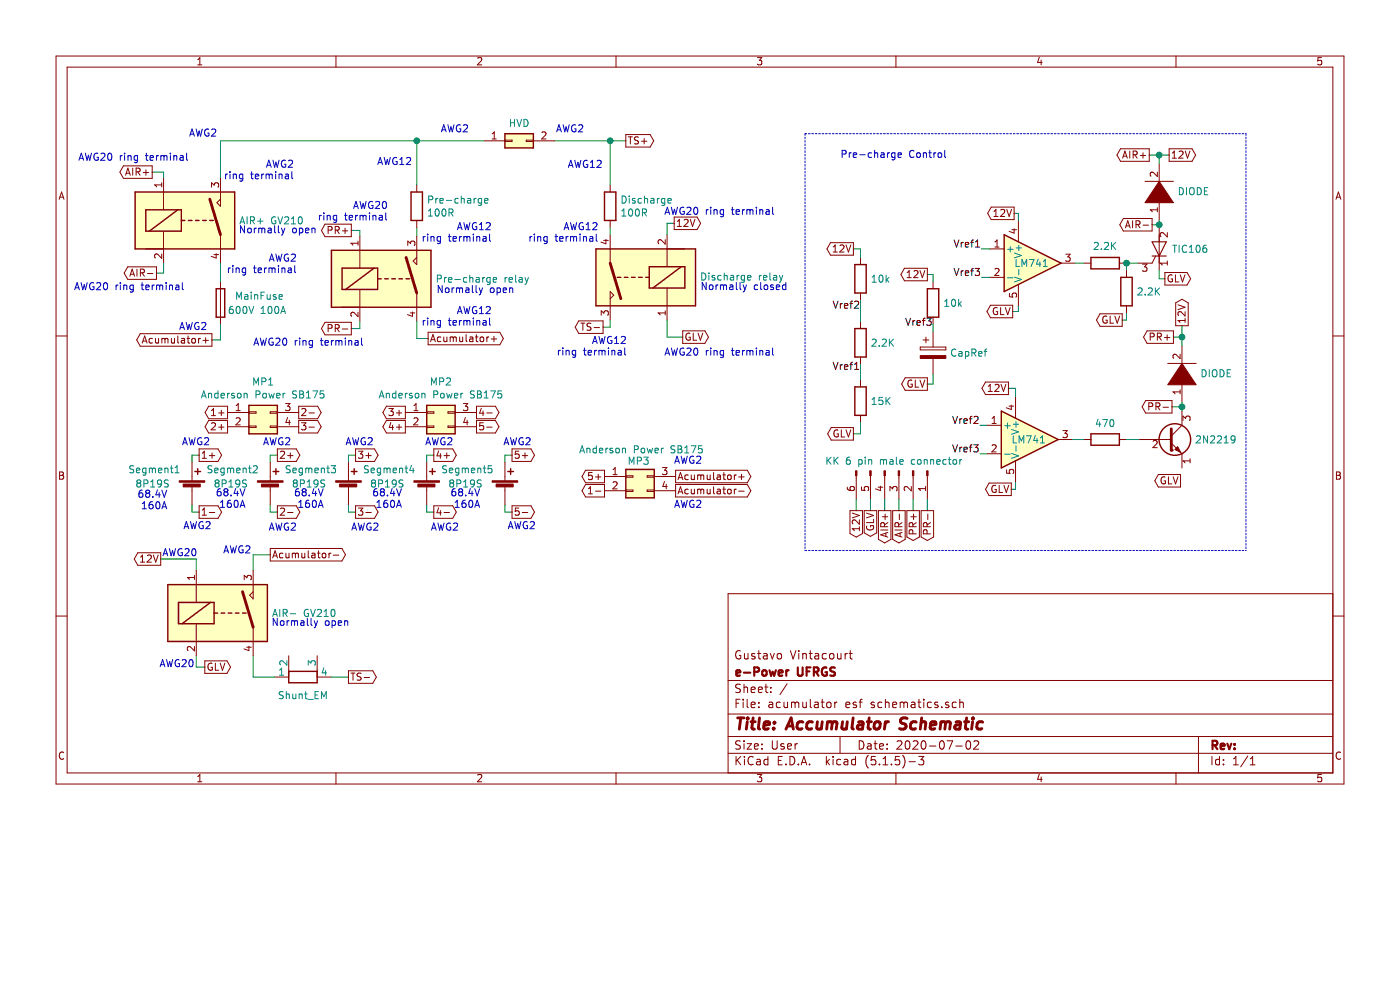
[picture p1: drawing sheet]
EESchema Schematic File Version 4
EELAYER 30 0
EELAYER END
$Descr User 9843 5906
encoding utf-8
Sheet 1 1
Title "Accumulator Schematic"
Date "2020-07-02"
Rev ""
Comp "e-Power UFRGS"
Comment1 "Gustavo Vintacourt"
Comment2 ""
Comment3 ""
Comment4 ""
$EndDescr
$Comp
L Device:R Pre-charge
U 1 1
P 2930 1450
F 0 "Pre-charge" H 3000 1496 50  0000 L CNN
F 1 "100R" H 3000 1405 50  0000 L CNN
F 2 "" V 2860 1450 50  0001 C CNN
F 3 "~" H 2930 1450 50  0001 C CNN
	1    2930 1450
	1    0    0    -1  
$EndComp
$Comp
L Device:R Discharge
U 1 1
P 4290 1450
F 0 "Discharge" H 4360 1496 50  0000 L CNN
F 1 "100R" H 4360 1405 50  0000 L CNN
F 2 "" V 4220 1450 50  0001 C CNN
F 3 "~" H 4290 1450 50  0001 C CNN
	1    4290 1450
	1    0    0    -1  
$EndComp
$Comp
L AIR:AIR K?
U 1 1
P 1350 1550
F 0 "K?" H 1680 1596 50  0001 L CNN
F 1 "AIR+ GV210" H 1680 1550 50  0000 L CNN
F 2 "Relay_THT:Relay_StandexMeder_DIP_LowProfile" H 1700 1500 50  0001 L CNN
F 3 "https://standexelectronics.com/wp-content/uploads/datasheet_reed_relay_DIP.pdf" H 1350 1550 50  0001 C CNN
	1    1350 1550
	1    0    0    -1  
$EndComp
$Comp
L AIR:AIR K?
U 1 1
P 1580 4310
F 0 "K?" H 1910 4356 50  0001 L CNN
F 1 "AIR- GV210" H 1910 4310 50  0000 L CNN
F 2 "Relay_THT:Relay_StandexMeder_DIP_LowProfile" H 1930 4260 50  0001 L CNN
F 3 "https://standexelectronics.com/wp-content/uploads/datasheet_reed_relay_DIP.pdf" H 1580 4310 50  0001 C CNN
	1    1580 4310
	1    0    0    -1  
$EndComp
$Comp
L Device:R_Shunt R?
U 1 1
P 2130 4760
F 0 "R?" V 1997 4760 50  0001 C CNN
F 1 "Shunt_EM" V 1997 4760 50  0000 C CNN
F 2 "" V 2060 4760 50  0001 C CNN
F 3 "~" H 2130 4760 50  0001 C CNN
	1    2130 4760
	0    -1   -1   0   
$EndComp
$Comp
L Device:Battery_Cell Segment1
U 1 1
P 1350 3450
F 0 "Segment1" H 900 3600 50  0000 L CNN
F 1 "8P19S" H 950 3500 50  0000 L CNN
F 2 "" V 1350 3510 50  0001 C CNN
F 3 "~" V 1350 3510 50  0001 C CNN
	1    1350 3450
	1    0    0    -1  
$EndComp
$Comp
L AIR:AIR K?
U 1 1
P 2730 1960
F 0 "K?" H 3060 2006 50  0001 L CNN
F 1 "Pre-charge relay" H 3060 1960 50  0000 L CNN
F 2 "Relay_THT:Relay_StandexMeder_DIP_LowProfile" H 3080 1910 50  0001 L CNN
F 3 "https://standexelectronics.com/wp-content/uploads/datasheet_reed_relay_DIP.pdf" H 2730 1960 50  0001 C CNN
	1    2730 1960
	1    0    0    -1  
$EndComp
$Comp
L Device:Battery_Cell Segment2
U 1 1
P 1900 3450
F 0 "Segment2" H 1450 3600 50  0000 L CNN
F 1 "8P19S" H 1500 3500 50  0000 L CNN
F 2 "" V 1900 3510 50  0001 C CNN
F 3 "~" V 1900 3510 50  0001 C CNN
	1    1900 3450
	1    0    0    -1  
$EndComp
$Comp
L Device:Battery_Cell Segment3
U 1 1
P 2450 3450
F 0 "Segment3" H 2000 3600 50  0000 L CNN
F 1 "8P19S" H 2050 3500 50  0000 L CNN
F 2 "" V 2450 3510 50  0001 C CNN
F 3 "~" V 2450 3510 50  0001 C CNN
	1    2450 3450
	1    0    0    -1  
$EndComp
$Comp
L Device:Battery_Cell Segment4
U 1 1
P 3000 3450
F 0 "Segment4" H 2550 3600 50  0000 L CNN
F 1 "8P19S" H 2600 3500 50  0000 L CNN
F 2 "" V 3000 3510 50  0001 C CNN
F 3 "~" V 3000 3510 50  0001 C CNN
	1    3000 3450
	1    0    0    -1  
$EndComp
$Comp
L Device:Battery_Cell Segment5
U 1 1
P 3550 3450
F 0 "Segment5" H 3100 3600 50  0000 L CNN
F 1 "8P19S" H 3150 3500 50  0000 L CNN
F 2 "" V 3550 3510 50  0001 C CNN
F 3 "~" V 3550 3510 50  0001 C CNN
	1    3550 3450
	1    0    0    -1  
$EndComp
$Comp
L Connector_Generic:Conn_02x02_Top_Bottom MP1
U 1 1
P 1800 2900
F 0 "MP1" H 1850 3117 50  0000 C CNN
F 1 "Anderson Power SB175" H 1850 3026 50  0000 C CNN
F 2 "" H 1800 2900 50  0001 C CNN
F 3 "~" H 1800 2900 50  0001 C CNN
	1    1800 2900
	1    0    0    -1  
$EndComp
Text GLabel 3600 3200 2    50   Output ~ 0
5+
Wire Wire Line
	3550 3250 3550 3200
Wire Wire Line
	3550 3200 3600 3200
Text GLabel 3050 3200 2    50   Output ~ 0
4+
Text GLabel 2500 3200 2    50   Output ~ 0
3+
Text GLabel 1950 3200 2    50   Output ~ 0
2+
Text GLabel 1400 3200 2    50   Output ~ 0
1+
Text GLabel 1400 3600 2    50   Output ~ 0
1-
Text GLabel 1950 3600 2    50   Output ~ 0
2-
Text GLabel 2500 3600 2    50   Output ~ 0
3-
Text GLabel 3050 3600 2    50   Output ~ 0
4-
Text GLabel 3600 3600 2    50   Output ~ 0
5-
Wire Wire Line
	3550 3550 3550 3600
Wire Wire Line
	3550 3600 3600 3600
Wire Wire Line
	3050 3600 3000 3600
Wire Wire Line
	3000 3600 3000 3550
Wire Wire Line
	3000 3250 3000 3200
Wire Wire Line
	3000 3200 3050 3200
Wire Wire Line
	2450 3250 2450 3200
Wire Wire Line
	2450 3200 2500 3200
Wire Wire Line
	2450 3550 2450 3600
Wire Wire Line
	2450 3600 2500 3600
Wire Wire Line
	1950 3600 1900 3600
Wire Wire Line
	1900 3600 1900 3550
Wire Wire Line
	1900 3250 1900 3200
Wire Wire Line
	1900 3200 1950 3200
Wire Wire Line
	1350 3250 1350 3200
Wire Wire Line
	1350 3200 1400 3200
Wire Wire Line
	1350 3550 1350 3600
Wire Wire Line
	1350 3600 1400 3600
$Comp
L Device:Fuse MainFuse
U 1 1
P 1550 2130
F 0 "MainFuse" H 1650 2180 50  0000 L CNN
F 1 "600V 100A" H 1600 2080 50  0000 L CNN
F 2 "" V 1480 2130 50  0001 C CNN
F 3 "~" H 1550 2130 50  0001 C CNN
	1    1550 2130
	1    0    0    -1  
$EndComp
$Comp
L Connector_Generic:Conn_02x02_Top_Bottom MP2
U 1 1
P 3050 2900
F 0 "MP2" H 3100 3117 50  0000 C CNN
F 1 "Anderson Power SB175" H 3100 3026 50  0000 C CNN
F 2 "" H 3050 2900 50  0001 C CNN
F 3 "~" H 3050 2900 50  0001 C CNN
	1    3050 2900
	1    0    0    -1  
$EndComp
$Comp
L Connector_Generic:Conn_02x02_Top_Bottom MP3
U 1 1
P 4450 3280
F 0 "MP3" H 4490 3390 50  0000 C CNN
F 1 "Anderson Power SB175" H 4510 3470 50  0000 C CNN
F 2 "" H 4450 3280 50  0001 C CNN
F 3 "~" H 4450 3280 50  0001 C CNN
	1    4450 3280
	1    0    0    -1  
$EndComp
Text GLabel 1600 2900 0    50   Output ~ 0
1+
Text GLabel 2100 2900 2    50   Output ~ 0
2-
Text GLabel 1600 3000 0    50   Output ~ 0
2+
Text GLabel 2100 3000 2    50   Output ~ 0
3-
Text GLabel 2850 2900 0    50   Output ~ 0
3+
Text GLabel 3350 2900 2    50   Output ~ 0
4-
Text GLabel 2850 3000 0    50   Output ~ 0
4+
Text GLabel 3350 3000 2    50   Output ~ 0
5-
Text GLabel 4250 3450 0    50   Output ~ 0
1-
Text GLabel 4250 3350 0    50   Output ~ 0
5+
Text GLabel 4750 3280 2    50   Output ~ 0
Acumulator+
Text GLabel 4750 3450 2    50   Output ~ 0
Acumulator-
$Comp
L AIR:AIR K?
U 1 1
P 4490 1950
F 0 "K?" H 4060 1904 50  0001 R CNN
F 1 "Discharge relay" H 4060 1950 50  0000 R CNN
F 2 "Relay_THT:Relay_StandexMeder_DIP_LowProfile" H 4840 1900 50  0001 L CNN
F 3 "https://standexelectronics.com/wp-content/uploads/datasheet_reed_relay_DIP.pdf" H 4490 1950 50  0001 C CNN
	1    4490 1950
	-1   0    0    1   
$EndComp
$Comp
L Connector_Generic:Conn_02x01 J?
U 1 1
P 3600 990
F 0 "J?" H 3650 1207 50  0001 C CNN
F 1 "HVD" H 3650 1115 50  0000 C CNN
F 2 "" H 3600 990 50  0001 C CNN
F 3 "~" H 3600 990 50  0001 C CNN
	1    3600 990 
	1    0    0    -1  
$EndComp
Wire Wire Line
	1780 4610 1780 4760
Wire Wire Line
	1780 4760 1930 4760
Text Notes 1730 3580 2    50   ~ 0
68.4V\n160A
Text Notes 2280 3580 2    50   ~ 0
68.4V\n160A
Text Notes 2830 3580 2    50   ~ 0
68.4V\n160A
Text Notes 3380 3580 2    50   ~ 0
68.4V\n160A
Text Notes 1180 3590 2    50   ~ 0
68.4V\n160A
Text Notes 1490 3730 2    50   ~ 0
AWG2
Text Notes 1480 3140 2    50   ~ 0
AWG2
Text Notes 2090 3740 2    50   ~ 0
AWG2
Text Notes 2670 3740 2    50   ~ 0
AWG2
Text Notes 3230 3740 2    50   ~ 0
AWG2
Text Notes 3770 3730 2    50   ~ 0
AWG2
Text Notes 2050 3140 2    50   ~ 0
AWG2
Text Notes 2630 3140 2    50   ~ 0
AWG2
Text Notes 3190 3140 2    50   ~ 0
AWG2
Text Notes 3740 3140 2    50   ~ 0
AWG2
Text GLabel 1490 2390 0    50   Output ~ 0
Acumulator+
Text GLabel 3010 2380 2    50   Output ~ 0
Acumulator+
Wire Wire Line
	1550 2390 1550 2280
Wire Wire Line
	1490 2390 1550 2390
Wire Wire Line
	2930 2260 2930 2380
Wire Wire Line
	2930 2380 3010 2380
Wire Wire Line
	1550 1980 1550 1850
Wire Wire Line
	1550 990  2930 990 
Wire Wire Line
	2930 990  2930 1300
Connection ~ 2930 990 
Wire Wire Line
	2930 1600 2930 1660
Wire Wire Line
	4290 990  4290 1300
Wire Wire Line
	4290 1600 4290 1650
Text GLabel 4240 2300 0    50   Output ~ 0
TS-
Text GLabel 2450 4760 2    50   Output ~ 0
TS-
Wire Wire Line
	2330 4760 2450 4760
Text GLabel 4400 990  2    50   Output ~ 0
TS+
Wire Wire Line
	4290 990  4400 990 
Text Notes 4940 3580 2    50   ~ 0
AWG2
Text Notes 4940 3200 2    50   ~ 0
AWG2
Text Notes 2900 1170 2    50   ~ 0
AWG12\n
Text Notes 1530 970  2    50   ~ 0
AWG2
Text Notes 4110 940  2    50   ~ 0
AWG2
Text Notes 4240 1190 2    50   ~ 0
AWG12\n
Text Notes 4410 2590 2    50   ~ 0
AWG12\nring terminal\n\n
Text Notes 3620 2070 2    50   ~ 0
Normally open\n
Text Notes 2230 1650 2    50   ~ 0
Normally open\n
Text Notes 2460 4410 2    50   ~ 0
Normally open\n
Text Notes 5540 2130 2    50   ~ 0
Normally closed\n\n
Text Notes 2090 1930 2    50   ~ 0
AWG2\nring terminal\n
Text Notes 1460 2330 2    50   ~ 0
AWG2
Text GLabel 1900 3900 2    50   Output ~ 0
Acumulator-
Wire Wire Line
	1780 4010 1780 3900
Wire Wire Line
	1780 3900 1900 3900
Text Notes 1770 3900 2    50   ~ 0
AWG2
Text GLabel 1440 4690 2    50   Output ~ 0
GLV
Wire Wire Line
	1440 4690 1380 4690
Wire Wire Line
	1380 4690 1380 4610
Text GLabel 4800 2370 2    50   Output ~ 0
GLV
Wire Wire Line
	4800 2370 4690 2370
Wire Wire Line
	4690 2370 4690 2250
Text GLabel 1130 3930 0    50   Output ~ 0
12V
Wire Wire Line
	1380 3930 1380 4010
Text GLabel 4740 1570 2    50   Output ~ 0
12V
Wire Wire Line
	4690 1650 4690 1570
Wire Wire Line
	4690 1570 4740 1570
Text GLabel 2470 2310 0    50   Output ~ 0
PR-
Text GLabel 2470 1620 0    50   Output ~ 0
PR+
Wire Wire Line
	2470 1620 2530 1620
Wire Wire Line
	2530 1620 2530 1660
Wire Wire Line
	2530 2310 2530 2260
Wire Wire Line
	2470 2310 2530 2310
Text GLabel 1100 1920 0    50   Output ~ 0
AIR-
Text GLabel 1070 1210 0    50   Output ~ 0
AIR+
Wire Wire Line
	1100 1920 1150 1920
Wire Wire Line
	1070 1210 1150 1210
Wire Wire Line
	1150 1850 1150 1920
Wire Wire Line
	1150 1210 1150 1250
Wire Wire Line
	4290 2300 4240 2300
Wire Wire Line
	1130 3930 1380 3930
Text Notes 1390 3920 2    50   ~ 0
AWG20
Text Notes 1370 4700 2    50   ~ 0
AWG20
$Comp
L Device:R R1
U 1 1
P 6050 1960
F 0 "R1" H 6120 2006 50  0001 L CNN
F 1 "10k" H 6120 1960 50  0000 L CNN
F 2 "" V 5980 1960 50  0001 C CNN
F 3 "~" H 6050 1960 50  0001 C CNN
	1    6050 1960
	1    0    0    -1  
$EndComp
$Comp
L Device:R R2
U 1 1
P 6050 2410
F 0 "R2" H 6120 2456 50  0001 L CNN
F 1 "2.2K" H 6120 2410 50  0000 L CNN
F 2 "" V 5980 2410 50  0001 C CNN
F 3 "~" H 6050 2410 50  0001 C CNN
	1    6050 2410
	1    0    0    -1  
$EndComp
$Comp
L Device:R R3
U 1 1
P 6050 2820
F 0 "R3" H 6120 2866 50  0001 L CNN
F 1 "15K" H 6120 2820 50  0000 L CNN
F 2 "" V 5980 2820 50  0001 C CNN
F 3 "~" H 6050 2820 50  0001 C CNN
	1    6050 2820
	1    0    0    -1  
$EndComp
$Comp
L Device:CP C?
U 1 1
P 6560 2480
F 0 "C?" H 6678 2526 50  0001 L CNN
F 1 "CapRef" H 6678 2480 50  0000 L CNN
F 2 "" H 6598 2330 50  0001 C CNN
F 3 "~" H 6560 2480 50  0001 C CNN
	1    6560 2480
	1    0    0    -1  
$EndComp
Text GLabel 6000 1750 0    50   Output ~ 0
12V
Wire Wire Line
	6000 1750 6050 1750
Wire Wire Line
	6050 1750 6050 1810
Text Label 6050 2180 2    50   ~ 0
Vref2
Wire Wire Line
	6050 2110 6050 2260
Text Label 6050 2610 2    50   ~ 0
Vref1
Wire Wire Line
	6050 2560 6050 2670
Text GLabel 6000 3050 0    50   Output ~ 0
GLV
Wire Wire Line
	6000 3050 6050 3050
Wire Wire Line
	6050 3050 6050 2970
$Comp
L Device:R R?
U 1 1
P 6560 2130
F 0 "R?" H 6630 2176 50  0001 L CNN
F 1 "10k" H 6630 2130 50  0000 L CNN
F 2 "" V 6490 2130 50  0001 C CNN
F 3 "~" H 6560 2130 50  0001 C CNN
	1    6560 2130
	1    0    0    -1  
$EndComp
Text GLabel 6520 1930 0    50   Output ~ 0
12V
Wire Wire Line
	6560 2330 6560 2280
Wire Wire Line
	6520 1930 6560 1930
Wire Wire Line
	6560 1930 6560 1980
Text GLabel 6520 2700 0    50   Output ~ 0
GLV
Wire Wire Line
	6520 2700 6560 2700
Wire Wire Line
	6560 2700 6560 2630
Text Label 6560 2300 2    50   ~ 0
Vref3
Wire Wire Line
	8150 1090 8220 1090
Connection ~ 8150 1090
Wire Wire Line
	8080 1090 8150 1090
Wire Wire Line
	8150 1090 8150 1150
Text GLabel 8220 1090 2    50   Output ~ 0
12V
Wire Wire Line
	7160 2190 7160 2150
Wire Wire Line
	7120 2190 7160 2190
Wire Wire Line
	7160 1500 7160 1550
Wire Wire Line
	7130 1500 7160 1500
Wire Wire Line
	8150 1580 8150 1600
Connection ~ 8150 1580
Wire Wire Line
	8100 1580 8150 1580
Wire Wire Line
	8150 1550 8150 1580
Wire Wire Line
	8150 1960 8190 1960
Wire Wire Line
	8150 1900 8150 1960
Wire Wire Line
	7920 2200 7920 2250
Connection ~ 7920 1850
Wire Wire Line
	7920 1850 8000 1850
Wire Wire Line
	7920 1850 7920 1900
Wire Wire Line
	7560 1850 7620 1850
Text GLabel 8100 1580 0    50   Output ~ 0
AIR-
Text GLabel 8080 1090 0    50   Output ~ 0
AIR+
$Comp
L pspice:DIODE D?
U 1 1
P 8150 1350
F 0 "D?" V 8196 1222 50  0001 R CNN
F 1 "DIODE" V 8150 1222 50  0000 R CNN
F 2 "" H 8150 1350 50  0001 C CNN
F 3 "~" H 8150 1350 50  0001 C CNN
	1    8150 1350
	0    -1   -1   0   
$EndComp
Text GLabel 8190 1960 2    50   Output ~ 0
GLV
Text GLabel 7890 2250 0    50   Output ~ 0
GLV
$Comp
L Device:R R?
U 1 1
P 7920 2050
F 0 "R?" H 7990 2096 50  0001 L CNN
F 1 "2.2K" H 7990 2050 50  0000 L CNN
F 2 "" V 7850 2050 50  0001 C CNN
F 3 "~" H 7920 2050 50  0001 C CNN
	1    7920 2050
	1    0    0    -1  
$EndComp
$Comp
L Device:R R?
U 1 1
P 7770 1850
F 0 "R?" H 7840 1896 50  0001 L CNN
F 1 "2.2K" V 7885 1850 50  0000 C CNN
F 2 "" V 7700 1850 50  0001 C CNN
F 3 "~" H 7770 1850 50  0001 C CNN
	1    7770 1850
	0    -1   -1   0   
$EndComp
Wire Wire Line
	6900 1750 6960 1750
Text Label 6900 1750 2    50   ~ 0
Vref1
Text Label 6900 1950 2    50   ~ 0
Vref3
Wire Wire Line
	6900 1950 6960 1950
$Comp
L pspice:OPAMP LM741
U 1 1
P 7260 1850
F 0 "LM741" H 7130 1850 50  0000 L CNN
F 1 "OPAMP" H 7604 1805 50  0001 L CNN
F 2 "" H 7260 1850 50  0001 C CNN
F 3 "~" H 7260 1850 50  0001 C CNN
	1    7260 1850
	1    0    0    -1  
$EndComp
$Comp
L Triac_Thyristor:TIC106 Q?
U 1 1
P 8150 1750
F 0 "Q?" H 8238 1796 50  0001 L CNN
F 1 "TIC106" H 8238 1750 50  0000 L CNN
F 2 "Package_TO_SOT_THT:TO-220-3_Vertical" H 8250 1675 50  0001 L CIN
F 3 "http://pdf.datasheetcatalog.com/datasheet/PowerInnovations/mXyzrtvs.pdf" H 8150 1750 50  0001 L CNN
	1    8150 1750
	1    0    0    -1  
$EndComp
Text GLabel 7130 1500 0    50   Output ~ 0
12V
Text GLabel 7120 2190 0    50   Output ~ 0
GLV
Text Notes 6660 1120 2    50   ~ 0
Pre-charge Control\n
Wire Wire Line
	7140 3440 7140 3390
Wire Wire Line
	7110 3440 7140 3440
Wire Wire Line
	7140 2730 7090 2730
Wire Wire Line
	7140 2790 7140 2730
Wire Wire Line
	6890 2990 6940 2990
Text Label 6890 2990 2    50   ~ 0
Vref2
Connection ~ 8310 2860
Wire Wire Line
	8310 2860 8310 2830
Wire Wire Line
	8310 2860 8310 2890
Wire Wire Line
	8240 2860 8310 2860
Connection ~ 8310 2370
Wire Wire Line
	8310 2370 8310 2430
Wire Wire Line
	8310 2370 8310 2290
Wire Wire Line
	8250 2370 8310 2370
Text GLabel 8310 2290 1    50   Output ~ 0
12V
$Comp
L pspice:DIODE D?
U 1 1
P 8310 2630
F 0 "D?" V 8356 2502 50  0001 R CNN
F 1 "DIODE" V 8310 2502 50  0000 R CNN
F 2 "" H 8310 2630 50  0001 C CNN
F 3 "~" H 8310 2630 50  0001 C CNN
	1    8310 2630
	0    -1   -1   0   
$EndComp
Text GLabel 8250 2370 0    50   Output ~ 0
PR+
Text GLabel 8240 2860 0    50   Output ~ 0
PR-
Text GLabel 7090 2730 0    50   Output ~ 0
12V
Text GLabel 7110 3440 0    50   Output ~ 0
GLV
Text GLabel 8300 3380 0    50   Output ~ 0
GLV
Wire Wire Line
	7920 3090 8010 3090
Wire Wire Line
	7540 3090 7620 3090
$Comp
L Device:R R?
U 1 1
P 7770 3090
F 0 "R?" H 7840 3136 50  0001 L CNN
F 1 "470" V 7655 3090 50  0000 C CNN
F 2 "" V 7700 3090 50  0001 C CNN
F 3 "~" H 7770 3090 50  0001 C CNN
	1    7770 3090
	0    1    1    0   
$EndComp
Wire Wire Line
	6890 3190 6940 3190
Text Label 6890 3190 2    50   ~ 0
Vref3
$Comp
L Transistor_BJT:2N2219 Q?
U 1 1
P 8210 3090
F 0 "Q?" H 8400 3136 50  0001 L CNN
F 1 "2N2219" H 8400 3090 50  0000 L CNN
F 2 "Package_TO_SOT_THT:TO-39-3" H 8410 3015 50  0001 L CIN
F 3 "http://www.onsemi.com/pub_link/Collateral/2N2219-D.PDF" H 8210 3090 50  0001 L CNN
	1    8210 3090
	1    0    0    -1  
$EndComp
$Comp
L pspice:OPAMP LM741
U 1 1
P 7240 3090
F 0 "LM741" H 7110 3090 50  0000 L CNN
F 1 "OPAMP" H 7584 3045 50  0001 L CNN
F 2 "" H 7240 3090 50  0001 C CNN
F 3 "~" H 7240 3090 50  0001 C CNN
	1    7240 3090
	1    0    0    -1  
$EndComp
Wire Notes Line
	5660 940  8760 940 
Wire Wire Line
	2930 990  3400 990 
Wire Wire Line
	3900 990  4290 990 
Connection ~ 4290 990 
Wire Wire Line
	7920 2250 7890 2250
Wire Wire Line
	1550 990  1550 1250
Wire Wire Line
	4290 2300 4290 2250
Text GLabel 6120 3590 3    50   Output ~ 0
GLV
$Comp
L Connector:Conn_01x06_Male J?
U 1 1
P 6320 3310
F 0 "J?" V 6382 3554 50  0001 L CNN
F 1 "KK 6 pin male connector" V 6250 2790 50  0000 L CNN
F 2 "" H 6320 3310 50  0001 C CNN
F 3 "~" H 6320 3310 50  0001 C CNN
	1    6320 3310
	0    1    1    0   
$EndComp
Text GLabel 6020 3590 3    50   Output ~ 0
12V
Text GLabel 6520 3590 3    50   Output ~ 0
PR-
Text GLabel 6420 3590 3    50   Output ~ 0
PR+
Text GLabel 6320 3590 3    50   Output ~ 0
AIR-
Text GLabel 6220 3590 3    50   Output ~ 0
AIR+
Wire Wire Line
	6020 3590 6020 3510
Wire Wire Line
	6120 3590 6120 3510
Wire Wire Line
	6220 3590 6220 3510
Wire Wire Line
	6320 3590 6320 3510
Wire Wire Line
	6420 3590 6420 3510
Wire Wire Line
	6520 3510 6520 3590
Wire Notes Line
	5660 3870 8760 3870
Wire Notes Line
	5660 940  5660 3870
Wire Notes Line
	8760 940  8760 3870
Text Notes 1330 1140 2    50   ~ 0
AWG20 ring terminal\n
Text Notes 1300 2050 2    50   ~ 0
AWG20 ring terminal\n
Text Notes 2560 2440 2    50   ~ 0
AWG20 ring terminal\n
Text Notes 2730 1560 2    50   ~ 0
AWG20\n ring terminal\n
Text Notes 5450 2510 2    50   ~ 0
AWG20 ring terminal\n
Text Notes 5450 1520 2    50   ~ 0
AWG20 ring terminal\n
Text Notes 4210 1790 2    50   ~ 0
AWG12\nring terminal\n\n
Text Notes 3460 2380 2    50   ~ 0
AWG12\nring terminal\n\n
Text Notes 3460 1790 2    50   ~ 0
AWG12\nring terminal\n\n
Text Notes 2070 1270 2    50   ~ 0
AWG2\nring terminal\n
Text Notes 3300 940  2    50   ~ 0
AWG2
$EndSCHEMATC
